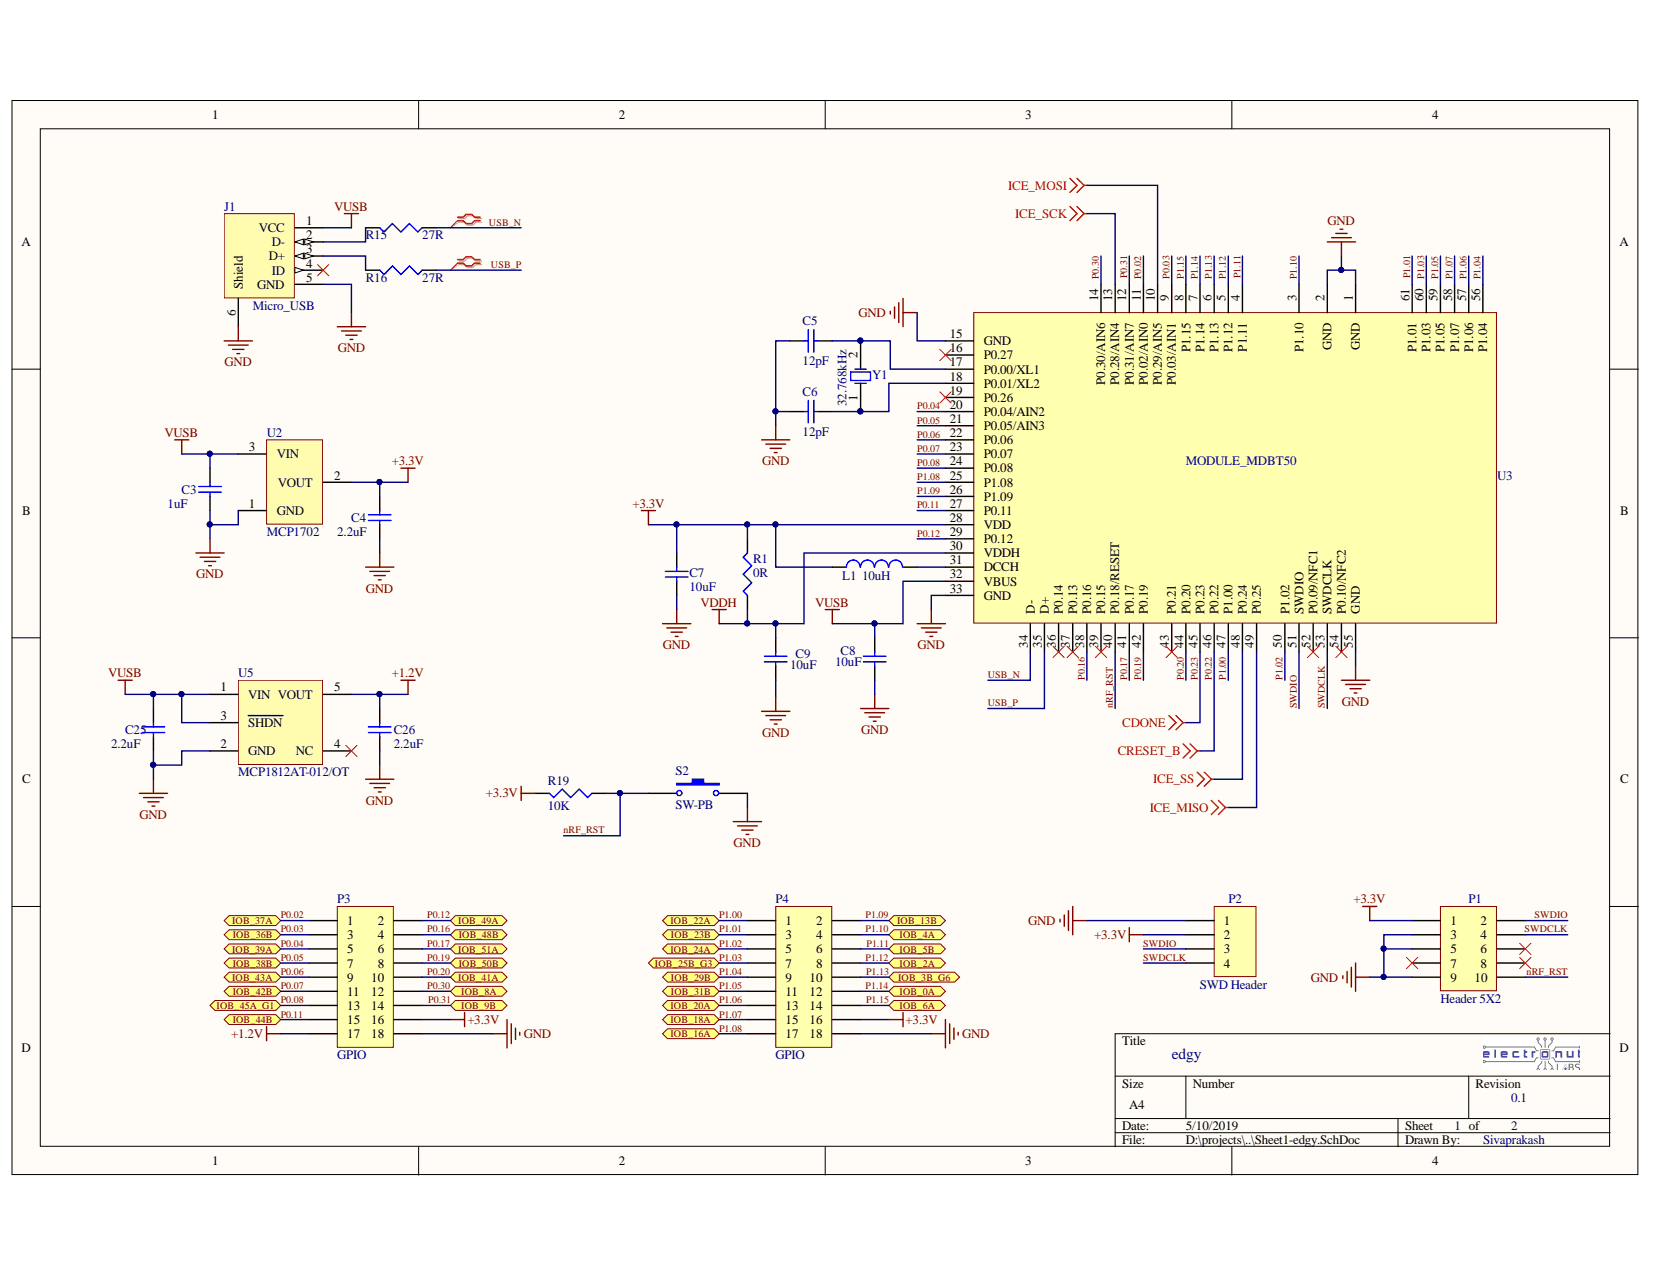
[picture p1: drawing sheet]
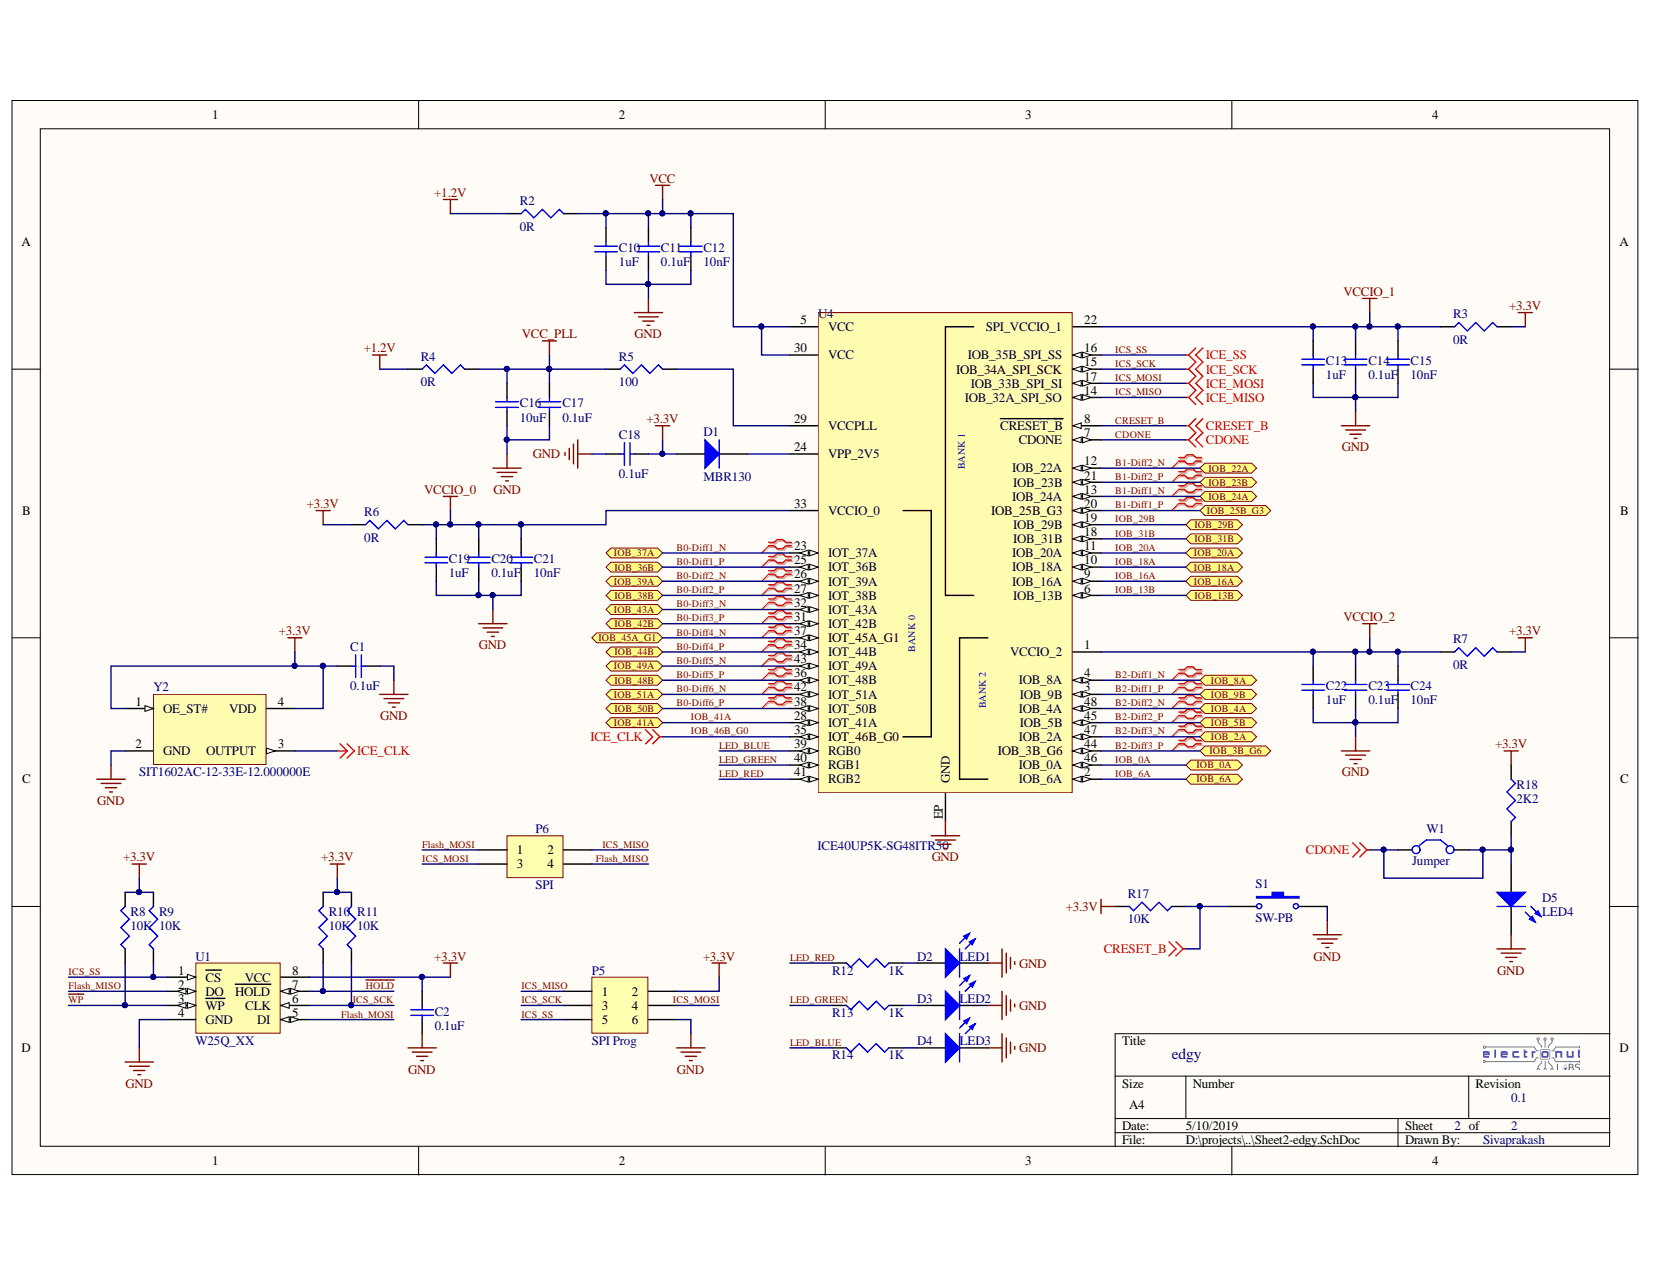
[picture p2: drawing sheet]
# Altium project edgy.PrjPCB
2 sheets, 68 parts. Net scope: flat (ports and power ports of the same name join across sheets).
Board file: edgy.PcbDoc
Sheets:
  Sheet1-edgy.SchDoc
  Sheet2-edgy.SchDoc

## Sheet Sheet1-edgy.SchDoc
size A4

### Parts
C3  1uF  [1608[0603]]
C4  2.2uF  [1608[0603]]
C5  12pF  [1608[0603]]
C6  12pF  [1608[0603]]
C7  10uF  [1608[0603]]
C8  10uF  [1608[0603]]
C9  10uF  [1608[0603]]
C25  2.2uF  [1608[0603]]
C26  2.2uF  [1608[0603]]
J1  Micro_USB  [Micro_USB]
L1  10uH  [INDC1608L]
P1  Header 5X2  [2x5_1.27mm_pitch_header]
P2  SWD Header  [4pin_2.54mm_header]
P3  GPIO  [2x9_2.54mm pitch_header]
P4  GPIO  [2x9_2.54mm pitch_header]
R1  0R  [J1-0603]
R15  27R  [J1-0603]
R16  27R  [J1-0603]
R19  10K  [J1-0603]
S2  SW-PB  [Tact_Switch]
U2  MCP1702  [SOT-23]
U3  MODULE_MDBT50  [PCB_MDBT50_10.5X15.5]
U5  MCP1812AT-012/OT  [SOT23-5BN]
Y1  32.768kHz  [32.768kHz_crystal]

### Ports
IOB_0A (bidir), IOB_2A (bidir), IOB_3B_G6 (bidir), IOB_4A (bidir), IOB_5B (bidir), IOB_6A (bidir), IOB_8A (bidir), IOB_9B (bidir), IOB_13B (bidir), IOB_16A (bidir), IOB_18A (bidir), IOB_20A (bidir), IOB_22A (bidir), IOB_23B (bidir), IOB_24A (bidir), IOB_25B_G3 (bidir), IOB_29B (bidir), IOB_31B (bidir), IOB_36B (bidir), IOB_37A (bidir), IOB_38B (bidir), IOB_39A (bidir), IOB_41A (bidir), IOB_42B (bidir), IOB_43A (bidir), IOB_44B (bidir), IOB_45A_G1 (bidir), IOB_48B (bidir), IOB_49A (bidir), IOB_50B (bidir), IOB_51A (bidir)

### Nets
+1.2V: C26.2 P3.17 U5.5(VOUT)
+3.3V: C4.2 C7.2 L1.1 P1.1 P2.2 P3.16 P4.16 R1.2 R19.2 U2.2(VOUT) U3.28(VDD)
GND: C3.1 C4.1 C5.1 C6.1 C7.1 C8.1 C9.1 C25.1 C26.1 J1.5(GND) J1.6(Shield) P1.3 P1.5 P1.9 P2.1 P3.18 P4.18 S2.2 U2.1(GND) U3.1(GND) U3.2(GND) U3.15(GND) U3.33(GND) U3.55(GND) U5.2(GND)
VDDH: C9.2 R1.1 U3.30(VDDH)
VUSB: C3.2 C8.2 C25.2 J1.1(VCC) U2.3(VIN) U3.32(VBUS) U5.1(VIN) U5.3(~{SHDN})
CDONE: U3.45(P0.23) ; off-sheet CDONE  [also labelled P0.23]
CRESET_B: U3.46(P0.22) ; off-sheet CRESET_B  [also labelled P0.22]
ICE_MISO: U3.49(P0.25) ; off-sheet ICE_MISO  [project net ICS_MISO]
ICE_MOSI: U3.10(P0.29/AIN5) ; off-sheet ICE_MOSI  [project net ICS_MOSI]
ICE_SCK: U3.13(P0.28/AIN4) ; off-sheet ICE_SCK  [project net ICS_SCK]
ICE_SS: U3.48(P0.24) ; off-sheet ICE_SS  [project net ICS_SS]
nRF_RST: P1.10 R19.1 S2.1 U3.40(P0.18/RESET)
P0.02: P3.1 U3.11(P0.02/AIN0) ; port IOB_37A  [project net B0-Diff1_N]
P0.03: P3.3 U3.9(P0.03/AIN1) ; port IOB_36B  [project net B0-Diff1_P]
P0.04: P3.5 U3.20(P0.04/AIN2) ; port IOB_39A  [project net B0-Diff2_N]
P0.05: P3.7 U3.21(P0.05/AIN3) ; port IOB_38B  [project net B0-Diff2_P]
P0.06: P3.9 U3.22(P0.06) ; port IOB_43A  [project net B0-Diff3_N]
P0.07: P3.11 U3.23(P0.07) ; port IOB_42B  [project net B0-Diff3_P]
P0.08: P3.13 U3.24(P0.08) ; port IOB_45A_G1  [project net B0-Diff4_N]
P0.11: P3.15 U3.27(P0.11) ; port IOB_44B  [project net B0-Diff4_P]
P0.12: P3.2 U3.29(P0.12) ; port IOB_49A  [project net B0-Diff5_N]
P0.16: P3.4 U3.38(P0.16) ; port IOB_48B  [project net B0-Diff5_P]
P0.17: P3.6 U3.41(P0.17) ; port IOB_51A  [project net B0-Diff6_N]
P0.19: P3.8 U3.42(P0.19) ; port IOB_50B  [project net B0-Diff6_P]
P0.20: P3.10 U3.44(P0.20) ; port IOB_41A  [project net IOB_41A]
P0.30: P3.12 U3.14(P0.30/AIN6) ; port IOB_8A  [project net B2-Diff1_N]
P0.31: P3.14 U3.12(P0.31/AIN7) ; port IOB_9B  [project net B2-Diff1_P]
P1.00: P4.1 U3.47(P1.00) ; port IOB_22A  [project net B1-Diff2_N]
P1.01: P4.3 U3.61(P1.01) ; port IOB_23B  [project net B1-Diff2_P]
P1.02: P4.5 U3.50(P1.02) ; port IOB_24A  [project net B1-Diff1_N]
P1.03: P4.7 U3.60(P1.03) ; port IOB_25B_G3  [project net B1-Diff1_P]
P1.04: P4.9 U3.56(P1.04) ; port IOB_29B  [project net IOB_29B]
P1.05: P4.11 U3.59(P1.05) ; port IOB_31B  [project net IOB_31B]
P1.06: P4.13 U3.57(P1.06) ; port IOB_20A  [project net IOB_20A]
P1.07: P4.15 U3.58(P1.07) ; port IOB_18A  [project net IOB_18A]
P1.08: P4.17 U3.25(P1.08) ; port IOB_16A  [project net IOB_16A]
P1.09: P4.2 U3.26(P1.09) ; port IOB_13B  [project net IOB_13B]
P1.10: P4.4 U3.3(P1.10) ; port IOB_4A  [project net B2-Diff2_N]
P1.11: P4.6 U3.4(P1.11) ; port IOB_5B  [project net B2-Diff2_P]
P1.12: P4.8 U3.5(P1.12) ; port IOB_2A  [project net B2-Diff3_N]
P1.13: P4.10 U3.6(P1.13) ; port IOB_3B_G6  [project net B2-Diff3_P]
P1.14: P4.12 U3.7(P1.14) ; port IOB_0A  [project net IOB_0A]
P1.15: P4.14 U3.8(P1.15) ; port IOB_6A  [project net IOB_6A]
SWDCLK: P1.4 P2.4 U3.53(SWDCLK)
SWDIO: P1.2 P2.3 U3.51(SWDIO)
USB_N: R15.1 U3.34(D-)
USB_P: R16.1 U3.35(D+)
NetC5_2: C5.2 U3.17(P0.00/XL1) Y1.2(OSC2)
NetC6_2: C6.2 U3.18(P0.01/XL2) Y1.1(OSC1)
NetJ1_2: J1.2(D-) R15.2
NetJ1_3: J1.3(D+) R16.2
NetL1_2: L1.2 U3.31(DCCH)

Not connected (* = marked no-connect by the designer): J1 4(ID)*; P1 6* 7* 8*; U3 16(P0.27)* 19(P0.26)* 36(P0.14)* 37(P0.13)* 39(P0.15)* 43(P0.21)* 52(P0.09/NFC1)* 54(P0.10/NFC2)*; U5 4(NC)*

### Layout directives
differential pair: USB_N, USB_P

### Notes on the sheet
- edgy
- 1
- 0.1
- 2
- Sivaprakash

## Sheet Sheet2-edgy.SchDoc
size A4

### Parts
C1  0.1uF  [1608[0603]]
C2  0.1uF  [1608[0603]]
C10  1uF  [1608[0603]]
C11  0.1uF  [1608[0603]]
C12  10nF  [1608[0603]]
C13  1uF  [1608[0603]]
C14  0.1uF  [1608[0603]]
C15  10nF  [1608[0603]]
C16  10uF  [1608[0603]]
C17  0.1uF  [1608[0603]]
C18  0.1uF  [1608[0603]]
C19  1uF  [1608[0603]]
C20  0.1uF  [1608[0603]]
C21  10nF  [1608[0603]]
C22  1uF  [1608[0603]]
C23  0.1uF  [1608[0603]]
C24  10nF  [1608[0603]]
D1  MBR130  [SOD_123]
D2  LED1  [1608[0603]]
D3  LED2  [1608[0603]]
D4  LED3  [1608[0603]]
D5  LED4  [1608[0603]]
P5  SPI Prog  [2x3_2.54mm_pitch_header]
P6  SPI  [2x2_2.54mm_pitch_header]
R2  0R  [J1-0603]
R3  0R  [J1-0603]
R4  0R  [J1-0603]
R5  100  [J1-0603]
R6  0R  [J1-0603]
R7  0R  [J1-0603]
R8  10K  [J1-0603]
R9  10K  [J1-0603]
R10  10K  [J1-0603]
R11  10K  [J1-0603]
R12  1K  [J1-0603]
R13  1K  [J1-0603]
R14  1K  [J1-0603]
R17  10K  [J1-0603]
R18  2K2  [J1-0603]
S1  SW-PB  [Tact_Switch]
U1  W25Q_XX  [SOIC-8_3.9x4.9mm_pitch1.27mm]
U4  ICE40UP5K-SG48ITR50  [*QFN50P700X700X100-49N_ICE40UP5K-SG48ITR50(Primary)]
W1  Jumper  [0402]
Y2  SIT1602AC-12-33E-12.000000E  [*OSCDFN320X250X80-4N]

### Ports
IOB_0A (bidir), IOB_2A (bidir), IOB_3B_G6 (bidir), IOB_4A (bidir), IOB_5B (bidir), IOB_6A (bidir), IOB_8A (bidir), IOB_9B (bidir), IOB_13B (bidir), IOB_16A (bidir), IOB_18A (bidir), IOB_20A (bidir), IOB_22A (bidir), IOB_23B (bidir), IOB_24A (bidir), IOB_25B_G3 (bidir), IOB_29B (bidir), IOB_31B (bidir), IOB_36B (bidir), IOB_37A (bidir), IOB_38B (bidir), IOB_39A (bidir), IOB_41A (bidir), IOB_42B (bidir), IOB_43A (bidir), IOB_44B (bidir), IOB_45A_G1 (bidir), IOB_48B (bidir), IOB_49A (bidir), IOB_50B (bidir), IOB_51A (bidir)

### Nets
+1.2V: R2.1 R4.1
+3.3V: C1.2 C2.2 C18.1 D1.1(A) P5.2 R3.1 R6.1 R7.1 R8.1 R9.1 R10.1 R11.1 R17.2 R18.1 U1.8(VCC) Y2.1(OE_ST#) Y2.4(VDD)
GND: C1.1 C2.1 C10.1 C11.1 C12.1 C13.1 C14.1 C15.1 C16.1 C17.1 C18.2 C19.1 C20.1 C21.1 C22.1 C23.1 C24.1 D2.2(K) D3.2(K) D4.2(K) D5.2(K) P5.6 S1.2 U1.4(GND) U4.EP(GND) Y2.2(GND)
VCC: C10.2 C11.2 C12.2 R2.2 U4.5(VCC) U4.30(VCC)
VCC_PLL: C16.2 C17.2 R4.2 R5.1
VCCIO_0: C19.2 C20.2 C21.2 R6.2 U4.33(VCCIO_0)
VCCIO_1: C13.2 C14.2 C15.2 R3.2 U4.22(SPI_VCCIO_1)
VCCIO_2: C22.2 C23.2 C24.2 R7.2 U4.1(VCCIO_2)
~{HOLD}: R10.2 U1.7(~{HOLD})
~{WP}: R8.2 U1.3(~{WP})
B0-Diff1_N: U4.23(IOT_37A) ; port IOB_37A
B0-Diff1_P: U4.25(IOT_36B) ; port IOB_36B
B0-Diff2_N: U4.26(IOT_39A) ; port IOB_39A
B0-Diff2_P: U4.27(IOT_38B) ; port IOB_38B
B0-Diff3_N: U4.32(IOT_43A) ; port IOB_43A
B0-Diff3_P: U4.31(IOT_42B) ; port IOB_42B
B0-Diff4_N: U4.37(IOT_45A_G1) ; port IOB_45A_G1
B0-Diff4_P: U4.34(IOT_44B) ; port IOB_44B
B0-Diff5_N: U4.43(IOT_49A) ; port IOB_49A
B0-Diff5_P: U4.36(IOT_48B) ; port IOB_48B
B0-Diff6_N: U4.42(IOT_51A) ; port IOB_51A
B0-Diff6_P: U4.38(IOT_50B) ; port IOB_50B
B1-Diff1_N: U4.13(IOB_24A) ; port IOB_24A
B1-Diff1_P: U4.20(IOB_25B_G3) ; port IOB_25B_G3
B1-Diff2_N: U4.12(IOB_22A) ; port IOB_22A
B1-Diff2_P: U4.21(IOB_23B) ; port IOB_23B
B2-Diff1_N: U4.4(IOB_8A) ; port IOB_8A
B2-Diff1_P: U4.3(IOB_9B) ; port IOB_9B
B2-Diff2_N: U4.48(IOB_4A) ; port IOB_4A
B2-Diff2_P: U4.45(IOB_5B) ; port IOB_5B
B2-Diff3_N: U4.47(IOB_2A) ; port IOB_2A
B2-Diff3_P: U4.44(IOB_3B_G6) ; port IOB_3B_G6
CDONE: D5.1(A) R18.2 U4.7(CDONE) W1.1(C1) W1.2(C2) ; off-sheet CDONE
CRESET_B: R17.1 S1.1 U4.8(~{CRESET_B}) ; off-sheet CRESET_B
Flash_MISO: P6.4 U1.2(DO)
Flash_MOSI: P6.1 U1.5(DI)
ICS_MISO: P5.1 P6.2 U4.14(IOB_32A_SPI_SO) ; off-sheet ICE_MISO  [also labelled ICE_MISO]
ICS_MOSI: P5.4 P6.3 U4.17(IOB_33B_SPI_SI) ; off-sheet ICE_MOSI  [also labelled ICE_MOSI]
ICS_SCK: P5.3 R11.2 U1.6(CLK) U4.15(IOB_34A_SPI_SCK) ; off-sheet ICE_SCK  [also labelled ICE_SCK]
ICS_SS: P5.5 R9.2 U1.1(~{CS}) U4.16(IOB_35B_SPI_SS) ; off-sheet ICE_SS  [also labelled ICE_SS]
IOB_0A: U4.46(IOB_0A) ; port IOB_0A
IOB_6A: U4.2(IOB_6A) ; port IOB_6A
IOB_13B: U4.6(IOB_13B) ; port IOB_13B
IOB_16A: U4.9(IOB_16A) ; port IOB_16A
IOB_18A: U4.10(IOB_18A) ; port IOB_18A
IOB_20A: U4.11(IOB_20A) ; port IOB_20A
IOB_29B: U4.19(IOB_29B) ; port IOB_29B
IOB_31B: U4.18(IOB_31B) ; port IOB_31B
IOB_41A: U4.28(IOT_41A) ; port IOB_41A
IOB_46B_G0: U4.35(IOT_46B_G0) Y2.3(OUTPUT) ; off-sheet ICE_CLK  [also labelled ICE_CLK]
LED_BLUE: R14.2 U4.39(RGB0)
LED_GREEN: R13.2 U4.40(RGB1)
LED_RED: R12.2 U4.41(RGB2)
NetD1_2: D1.2(K) U4.24(VPP_2V5)
NetD2_1: D2.1(A) R12.1
NetD3_1: D3.1(A) R13.1
NetD4_1: D4.1(A) R14.1
NetR5_2: R5.2 U4.29(VCCPLL)

### Layout directives
differential pair: B0-Diff1_N, B0-Diff1_P, B0-Diff2_N, B0-Diff2_P, B0-Diff3_N, B0-Diff3_P, B0-Diff4_N, B0-Diff4_P, B0-Diff5_N, B0-Diff5_P, B0-Diff6_N, B0-Diff6_P, B1-Diff1_N, B1-Diff1_P, B1-Diff2_N, B1-Diff2_P, B2-Diff1_N, B2-Diff1_P, B2-Diff2_N, B2-Diff2_P, B2-Diff3_N, B2-Diff3_P

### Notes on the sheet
- edgy
- 2
- 0.1
- Sivaprakash

## Nets that join several sheets
+1.2V: Sheet1-edgy (C26.2 P3.17 U5.5), Sheet2-edgy (R2.1 R4.1)
+3.3V: Sheet1-edgy (11 pins), Sheet2-edgy (17 pins)
GND: Sheet1-edgy (25 pins), Sheet2-edgy (26 pins)
B0-Diff1_N: Sheet1-edgy (P3.1 U3.11), Sheet2-edgy (U4.23)
B0-Diff1_P: Sheet1-edgy (P3.3 U3.9), Sheet2-edgy (U4.25)
B0-Diff2_N: Sheet1-edgy (P3.5 U3.20), Sheet2-edgy (U4.26)
B0-Diff2_P: Sheet1-edgy (P3.7 U3.21), Sheet2-edgy (U4.27)
B0-Diff3_N: Sheet1-edgy (P3.9 U3.22), Sheet2-edgy (U4.32)
B0-Diff3_P: Sheet1-edgy (P3.11 U3.23), Sheet2-edgy (U4.31)
B0-Diff4_N: Sheet1-edgy (P3.13 U3.24), Sheet2-edgy (U4.37)
B0-Diff4_P: Sheet1-edgy (P3.15 U3.27), Sheet2-edgy (U4.34)
B0-Diff5_N: Sheet1-edgy (P3.2 U3.29), Sheet2-edgy (U4.43)
B0-Diff5_P: Sheet1-edgy (P3.4 U3.38), Sheet2-edgy (U4.36)
B0-Diff6_N: Sheet1-edgy (P3.6 U3.41), Sheet2-edgy (U4.42)
B0-Diff6_P: Sheet1-edgy (P3.8 U3.42), Sheet2-edgy (U4.38)
B1-Diff1_N: Sheet1-edgy (P4.5 U3.50), Sheet2-edgy (U4.13)
B1-Diff1_P: Sheet1-edgy (P4.7 U3.60), Sheet2-edgy (U4.20)
B1-Diff2_N: Sheet1-edgy (P4.1 U3.47), Sheet2-edgy (U4.12)
B1-Diff2_P: Sheet1-edgy (P4.3 U3.61), Sheet2-edgy (U4.21)
B2-Diff1_N: Sheet1-edgy (P3.12 U3.14), Sheet2-edgy (U4.4)
B2-Diff1_P: Sheet1-edgy (P3.14 U3.12), Sheet2-edgy (U4.3)
B2-Diff2_N: Sheet1-edgy (P4.4 U3.3), Sheet2-edgy (U4.48)
B2-Diff2_P: Sheet1-edgy (P4.6 U3.4), Sheet2-edgy (U4.45)
B2-Diff3_N: Sheet1-edgy (P4.8 U3.5), Sheet2-edgy (U4.47)
B2-Diff3_P: Sheet1-edgy (P4.10 U3.6), Sheet2-edgy (U4.44)
CDONE: Sheet1-edgy (U3.45), Sheet2-edgy (5 pins)
CRESET_B: Sheet1-edgy (U3.46), Sheet2-edgy (R17.1 S1.1 U4.8)
ICS_MISO: Sheet1-edgy (U3.49), Sheet2-edgy (P5.1 P6.2 U4.14)
ICS_MOSI: Sheet1-edgy (U3.10), Sheet2-edgy (P5.4 P6.3 U4.17)
ICS_SCK: Sheet1-edgy (U3.13), Sheet2-edgy (P5.3 R11.2 U1.6 U4.15)
ICS_SS: Sheet1-edgy (U3.48), Sheet2-edgy (P5.5 R9.2 U1.1 U4.16)
IOB_0A: Sheet1-edgy (P4.12 U3.7), Sheet2-edgy (U4.46)
IOB_6A: Sheet1-edgy (P4.14 U3.8), Sheet2-edgy (U4.2)
IOB_13B: Sheet1-edgy (P4.2 U3.26), Sheet2-edgy (U4.6)
IOB_16A: Sheet1-edgy (P4.17 U3.25), Sheet2-edgy (U4.9)
IOB_18A: Sheet1-edgy (P4.15 U3.58), Sheet2-edgy (U4.10)
IOB_20A: Sheet1-edgy (P4.13 U3.57), Sheet2-edgy (U4.11)
IOB_29B: Sheet1-edgy (P4.9 U3.56), Sheet2-edgy (U4.19)
IOB_31B: Sheet1-edgy (P4.11 U3.59), Sheet2-edgy (U4.18)
IOB_41A: Sheet1-edgy (P3.10 U3.44), Sheet2-edgy (U4.28)
